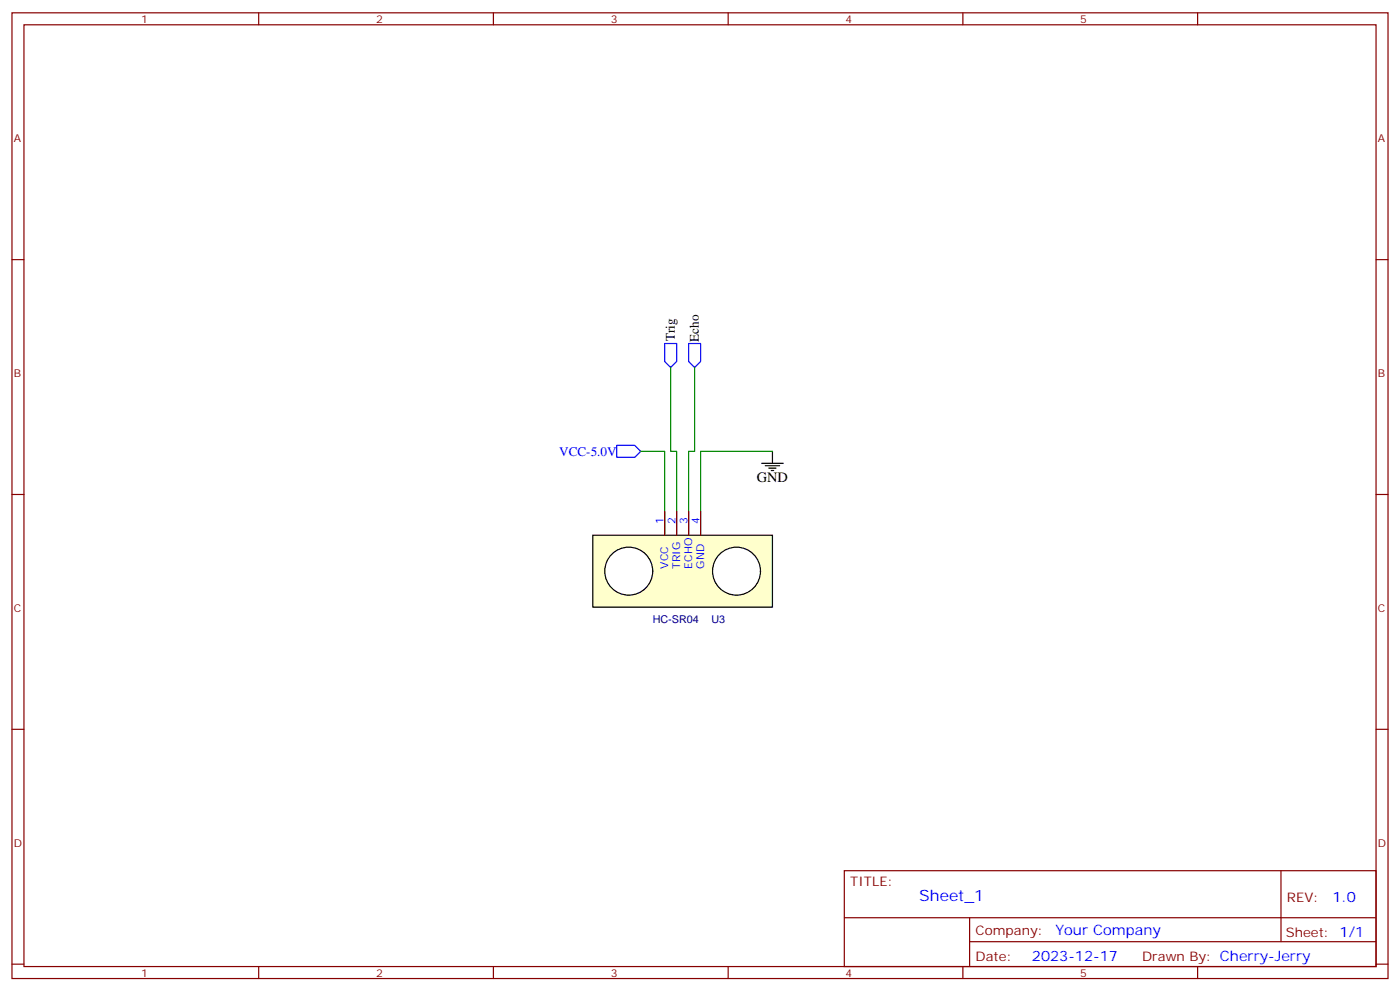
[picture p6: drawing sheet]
<svg xmlns="http://www.w3.org/2000/svg" width="412mm" height="292mm" viewBox="0 0 412 292" stroke-linecap="round" stroke-linejoin="round" font-family="sans-serif">
<g fill="none" stroke="#870000" stroke-width=".35">
<path d="M3.5 3.8h405.4v284.3h-405.4zM7.1 7.3h398.2v277.3h-398.2zM76.2 3.8v3.5M145.3 3.8v3.5M214.5 3.8v3.5M283.6 3.8v3.5M352.8 3.8v3.5M3.5 76.4h3.6M405.3 76.4h3.6M3.5 145.6h3.6M405.3 145.6h3.6M3.5 214.7h3.6"/>
<path d="M405.3 214.7h3.6M248.7 256.4h156.6v28.2h-156.6zM377.3 256.4v20.9M248.7 270.2h156.5M285.6 277.3h119.6M285.6 270.2v14.1M3.5 283.9h3.6M76.2 284.6v3.5M145.3 284.6v3.5M214.5 284.6v3.5M283.6 284.6v3.5M352.8 284.6v3.5"/>
<path d="M405.3 283.9h3.6"/>
</g>
<path d="M195.8 101.1h3.5v5.3l-1.7 1.8-1.8-1.8zM202.8 101.1h3.6v5.3l-1.8 1.8-1.8-1.8zM181.7 131.1h5.3l1.7 1.8-1.7 1.8h-5.3z" fill="none" stroke="#00f" stroke-width=".35"/>
<path d="M224.4 136.4h6.3M225.4 137.1h4.3M226.5 137.8h2.1M227.2 138.5h.7M227.5 132.9v3.5" fill="none" stroke="#000" stroke-width=".35"/>
<path d="M197.6 108.2v24.7h1.7v24.7M204.6 108.2v24.7h-1.8v24.7M188.7 132.9h7.1v24.7M227.5 132.9h-21.1v24.7" fill="none" stroke="#008700" stroke-width=".35"/>
<path d="M174.6 157.6h52.9v21.2h-52.9z" fill="#ffc" stroke="#000" stroke-width=".35"/>
<g fill="#fff" stroke="#000" stroke-width=".35">
<circle cx="217" cy="168.2" r="7.1"/>
<circle cx="185.2" cy="168.2" r="7.1"/>
</g>
<path d="M195.8 150.5v7.1M199.3 150.5v7.1M202.8 150.5v7.1M206.4 150.5v7.1" fill="none" stroke="#870000" stroke-width=".35"/>
<text font-size="4.6" fill="#00f" x="270.8" y="265.4">Sheet_1</text>
<text font-size="4.2" x="223" y="142.1">GND</text>
<g font-size="4.2" fill="#00f">
<text x="392.5" y="265.6">1.0</text>
<text x="310.9" y="275.2">Your Company</text>
<text x="304" y="283">2023-12-17</text>
</g>
<g font-size="3.9">
<text x="198.8" y="100.4" transform="rotate(-90 198.8 100.4)">Trig</text>
<text x="205.8" y="100.6" transform="rotate(-90 205.8 100.6)">Echo</text>
</g>
<text font-size="3.9" fill="#00f" x="164.7" y="134.3">VCC-5.0V</text>
<g font-size="3.9" fill="#800">
<text x="250.5" y="260.9">TITLE:</text>
<text x="379.1" y="265.6">REV:</text>
<text x="287.4" y="275.1">Company:</text>
<text x="378.7" y="275.8">Sheet: 1/1</text>
<text x="287.4" y="282.8">Date:</text>
<text x="336.4" y="282.9">Drawn By: Cherry-Jerry</text>
</g>
<g font-size="3.2" fill="#800">
<text x="41.6" y="6.8">1</text>
<text x="110.8" y="6.8">2</text>
<text x="179.9" y="6.8">3</text>
<text x="249.1" y="6.8">4</text>
<text x="318.2" y="6.8">5</text>
<text x="4.1" y="41.9">A</text>
<text x="405.9" y="41.9">A</text>
<text x="4.1" y="111">B</text>
<text x="405.9" y="111">B</text>
<text x="4.1" y="180.2">C</text>
<text x="405.9" y="180.2">C</text>
<text x="4.1" y="249.3">D</text>
<text x="405.9" y="249.3">D</text>
<text x="41.6" y="287.6">1</text>
<text x="110.8" y="287.6">2</text>
<text x="179.9" y="287.6">3</text>
<text x="249.1" y="287.6">4</text>
<text x="318.2" y="287.6">5</text>
</g>
<g font-size="3.2" fill="#00f">
<text x="195.4" y="154.3" transform="rotate(-90 195.4 154.3)">1</text>
<text x="199" y="154.3" transform="rotate(-90 199 154.3)">2</text>
<text x="202.5" y="154.3" transform="rotate(-90 202.5 154.3)">3</text>
<text x="206" y="154.3" transform="rotate(-90 206 154.3)">4</text>
<text x="196.8" y="167.5" transform="rotate(-90 196.8 167.5)">VCC</text>
<text x="200.4" y="167.5" transform="rotate(-90 200.4 167.5)">TRIG</text>
<text x="203.9" y="167.5" transform="rotate(-90 203.9 167.5)">ECHO</text>
<text x="207.4" y="167.5" transform="rotate(-90 207.4 167.5)">GND</text>
</g>
<g font-size="3.2" fill="#000080">
<text x="192.3" y="183.5">HC-SR04</text>
<text x="209.6" y="183.5">U3</text>
</g>
</svg>
